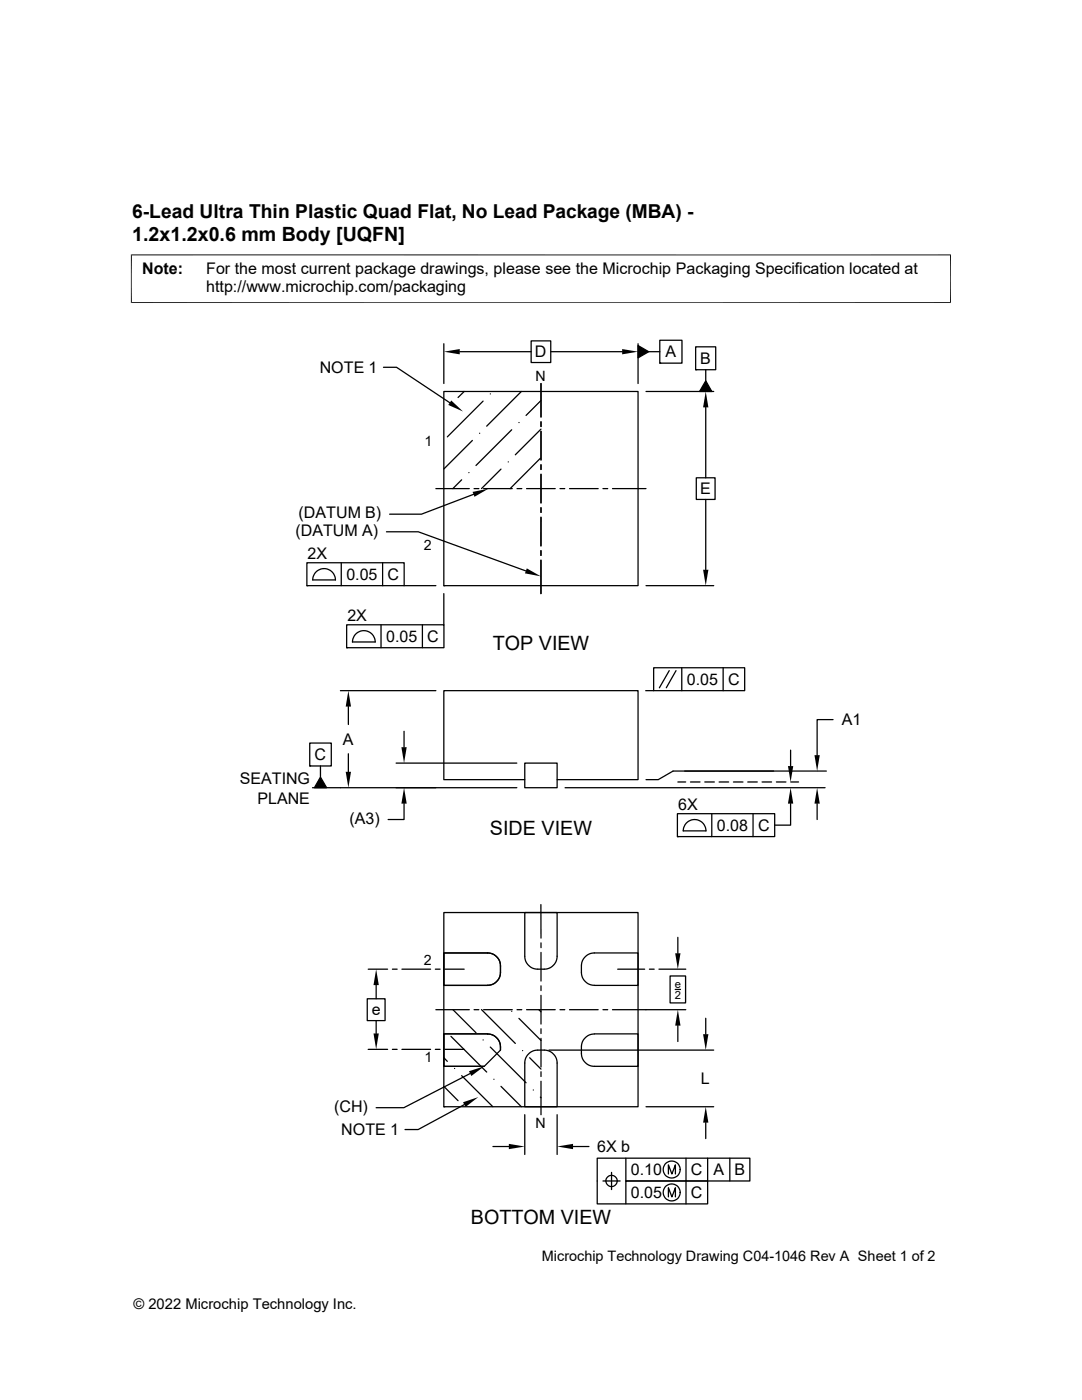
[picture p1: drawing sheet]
<svg xmlns="http://www.w3.org/2000/svg" width="216mm" height="279mm" viewBox="0 0 216 279" stroke-linecap="round" stroke-linejoin="round" font-family="sans-serif">
<g fill="none" stroke="#000" stroke-width=".25">
<path d="M76.5 73.3h2.6l10.6 7.1M88.6 78.1h38.7v38.8h-38.7zM88.6 68.6v7.9M91.7 70.2h14.3M92.6 78.1l-1.2 1.2M97.8 78.6h.1M104 78.1l-6.9 6.9M106 68h3.9v4.3h-3.9zM107.9 79.9l-2.9 3M107.9 76.5v6.7M109.9 70.2h14.2M127.3 68.6v7.9"/>
<path d="M127.3 69l2.1 1.2-2.1 1.2zM128.9 78.1h13.5M129.4 70.2h2.3M131.7 67.9h4.4v4.6h-4.4zM131.7 72.5h.1M138.8 69.2h4v4.6h-4zM138.8 73.8h.1M140.8 76l1.2 2.1h-2.4zM140.8 73.8v2.2M87 97.5h6.6M90 80.8h.1M92.1 95.8l-1.7 1.7"/>
<path d="M93.6 94.3h.1M94.3 87.9l-5.7 5.7M94.5 98.7l-10.4 3.9h-6.4M94.6 97.5h.9M95.7 86.5h.1M96.4 80.1l-7.1 7.1M96.5 97.5h5.7M100 93.6l-3.9 3.9M101.4 92.2h.1M102.1 85.8l-7.1 7.1M103.2 97.5h.9M103.5 84.3h.1"/>
<path d="M105.1 97.5h5.7M107.8 91.5l-6 6M107.9 85.6l-5.1 5.2M107.9 84.2v.9M107.9 86.1v5.7M107.9 92.8v.9M107.9 94.7v5.7M111.7 97.5h1M113.6 97.5h5.8M120.3 97.5h1M122.2 97.5h6.7M138.9 95.4h3.8v4.3h-3.8z"/>
<path d="M140.8 81.3v14.1M140.8 99.7v14M61.2 112.3h19.4v4.6h-19.4zM61.2 116.9h.1M62.4 115.7h4.5a2.26 2.26 0 0 0-2.2-2.2 2.26 2.26 0 0 0-2.3 2.2M68.1 112.3v4.6M76.3 112.3v4.6M77.1 106.1h6.4l21.4 7.8M80.6 116.9h6.4M88.6 116.9h.1M88.6 118.5v6.2M107.9 101.3v1"/>
<path d="M107.9 103.2v5.7M107.9 109.9v.9M107.9 111.8v6.7M128.9 116.9h13.5M67.9 137.8h19.1M69.2 124.7h19.4v4.6h-19.4zM69.2 129.3h.1M71.1 126.4a2.27 2.27 0 0 1 2.4-.3 2.27 2.27 0 0 1 1.4 2h-4.6l.2-.9zM76 124.7v4.6M84.3 124.7v4.6M128.8 137.8h1.6M130.4 133.3h18.2v4.5h-18.2z"/>
<path d="M133.5 133.8l-1.9 3.5M134.9 133.8l-2 3.5M136 133.3v4.5M144.3 133.3v4.5M61.8 148.3h4.3v4.6h-4.3zM61.8 152.9h.1M63.9 152.9v2.2M63.9 155.1l1.3 2.1h-2.5zM69.5 141v3.6M69.5 150.4v3.6M79 152.3h24.1M80.6 145.9v3.2"/>
<path d="M103.1 157.2h-40.7M104.7 152.3h6.5v4.9h-6.5zM104.7 155.6h-16.1v-17.8h38.7v17.8h-16.1M112.8 157.2h51.8M135.3 156.1h1.5M137.8 156.1h1.9M140.6 156.1h1.9M143.5 156.1h1.9M146.3 156.1h2M149.2 156.1h1.9M152.1 156.1h1.9M154.9 156.1h1.9"/>
<path d="M157.8 149.7v3.2M157.8 156.1h1.5M164.9 153.9h-30.6l-3 1.7h-2.4M166.2 143.6h-3.2v7.1M80.6 160.4v3.2h-3.2M135.2 162.4h19.4v4.6h-19.4zM135.2 167h.1M137.1 164.1a2.27 2.27 0 0 1 2.4-.3 2.27 2.27 0 0 1 1.4 2h-4.6l.2-.9zM142 162.4v4.6M150.3 162.4v4.6M157.8 160.4v4.3h-3.2M163 160.4v3.2"/>
<path d="M73.3 199.3h3.5v4.4h-3.5zM73.5 193.4h3.8M75.1 196.6v2.7M78.3 193.4h.9M80.2 193.4h5.7M86.9 193.4h.9M88.6 182.1h38.7v38.8h-38.7zM88.6 190.2h8.7a2.6 2.6 0 0 1 2.6 2.6v1.3a2.64 2.64 0 0 1-2.6 2.6h-8.7zM88.8 193.4h3.8M104.7 182.1h6.5v8.7a2.6 2.6 0 0 1-2.6 2.6h-1.3a2.6 2.6 0 0 1-2.6-2.6zM107.9 180.5v6.7M107.9 188.2v.9"/>
<path d="M107.9 190.1v5.7M107.9 196.7v1M107.9 198.6v5.8M116.8 190.9l.5-.4 1-.3h9v6.5l-8.7-.1a2.6 2.6 0 0 1-2.6-2.5l.1-2zM123.3 193.4h5.3M129.6 193.4h.9M131.5 193.4h5.3M133.7 194.8h3.1v5.4h-3.1zM134.7 197.5h1.1M135.3 187.1v3.1M73.5 209.4h3.8M75.1 203.7v2.5"/>
<path d="M78.3 209.4h.9M80.2 209.4h5.7M86.9 209.4h.9M87 201.5h6.6M88.6 211.1l.7 .7M88.6 216.8l2.8 2.9M88.8 209.4h3.8M90 206.8l7.1 7.2M90.4 201.5l4.6 4.6M90.7 213.2h.1M92.1 214.7l6.2 6.2M93.8 214.2l-13.2 6.9h-5.5"/>
<path d="M94.6 201.5h.9M96.1 201.5l6.7 6.7M96.4 207.5h.1M96.5 201.5h5.7M97.3 206.4a2.6 2.6 0 0 1 2.6 2.5M97.8 209l7.2 7.1M98.6 215.4h.1M99.9 208.9v.7M99.9 208.9v.7l-3.3 3.2h-8v-6.5h8.7h-8.7v6.5h8M100 216.8l4 4.1M102.1 201.8h.1M103.2 201.5h.9"/>
<path d="M103.5 203.2l4.4 4.4M104.3 209.7h.1M105.1 201.5h5.7M105.5 210.3l1.1-.6 2-.1a2.6 2.6 0 0 1 2.6 2.6v8.7h-6.5v-9.1l.2-.6zM105.7 211.1l2.2 2.3M106.4 217.5h.1M107.5 201.5l.4 .4M107.8 218.9l.1 .2M107.9 205.3v1M107.9 207.2v5.7M107.9 213.9v.9M107.9 215.8v6.7"/>
<path d="M109.5 209.6h32.9M111.7 201.5h1M113.6 201.5h5.8M118.6 206.3h8.7v6.5h-8.7a2.6 2.6 0 0 1-2.6-2.6v-1.3a2.6 2.6 0 0 1 2.6-2.5M120.3 201.5h1M135.3 204.7v3.2M136.8 201.5h-14.6M140.8 203.2v3.2M88.6 220.9h.1M92.6 220.5l-9.2 4.9h-2.6M98.4 228.8h3.1M104.7 222.5v7.9"/>
<path d="M111.2 222.5v7.9M114.3 228.8h3.2M120.3 235.7h3.4M120.9 235.7a1.14 1.14 0 0 1 1.5-1.1 1.14 1.14 0 0 1 .5 1.8 1.14 1.14 0 0 1-1.9-.3l-.1-.4M122 234v3.4M124.9 231.1v4.6h16.3v4.6h-22v-9.2h30.4v4.6h-24.7v4.6M128.9 220.9h13.5M133.4 234.3v-1.8l.7 1.8 .7-1.8v1.8M133.4 238.9v-1.9l.7 1.9 .7-1.9v1.9M136.9 231.1v9.2M140.8 224v3.2M141.2 231.1v4.6"/>
<path d="M145.6 231.1v4.6"/>
<circle cx="134" cy="238" r="1.69"/>
<circle cx="134" cy="233.4" r="1.69"/>
</g>
<g fill="#000">
<path d="M90 79.9l2.4 2.2-2.9-1.3zM88.6 70.2l3.1-.5v1zM124.1 69.7l3.2 .5-3.2 .5zM127.3 69l2.1 1.2-2.1 1.2zM140.8 76l1.2 2.1h-2.4zM94.3 98.2l3.2-.7-2.8 1.6zM140.8 78.1l.6 3.2h-1.1zM105.1 113.4l2.8 1.6-3.1-.6zM140.3 113.7h1.1l-.6 3.2zM63.9 155.1l1.3 2.1h-2.5zM69 154h1l-.5 3.2zM69.5 137.8l.5 3.2h-1z"/>
<path d="M80.1 149.1h1.1l-.6 3.2zM157.2 152.9h1.1l-.5 3.2zM162.5 150.7h1.1l-.6 3.2zM80.6 157.2l.6 3.2h-1.1zM157.8 157.2l.5 3.2h-1.1zM163 157.2l.6 3.2h-1.1zM75.1 193.4l.5 3.2h-1.1zM134.7 190.2h1.1l-.5 3.2zM74.5 206.2h1.1l-.5 3.2zM92.4 220l3-1.1-2.5 2zM93.6 213.8l3-1-2.6 1.9zM135.3 201.5l.5 3.2h-1.1z"/>
<path d="M140.3 206.4h1.1l-.6 3.2zM101.5 228.3l3.2 .5-3.2 .5zM111.2 228.8l3.1-.5v1zM140.8 220.9l.6 3.1h-1.1z"/>
</g>
<path d="M26.1 50.9h163.7M26.2 50.8v9.7M189.7 50.8v9.7M26.1 60.4h163.7" fill="none" stroke="#000" stroke-width=".2"/>
<g font-size="3.9">
<text x="26.4" y="48">1.2x1.2x0.6 mm Body [UQFN]</text>
<text x="98.3" y="129.7">TOP VIEW</text>
<text x="97.8" y="166.6">SIDE VIEW</text>
<text x="93.9" y="244.3">BOTTOM VIEW</text>
</g>
<text font-size="3.8" x="26.4" y="43.5">6-Lead Ultra Thin Plastic Quad Flat, No Lead Package (MBA) -</text>
<g font-size="3.2">
<text x="28.4" y="54.6">Note:</text>
<text x="41.1" y="58.3">http://www.microchip.com/packaging</text>
<text x="41.1" y="54.6">For the most current package drawings, please see the Microchip Packaging Specification located at</text>
<text x="106.7" y="71.3">D</text>
<text x="132.8" y="71.3">A</text>
<text x="63.8" y="74.4">NOTE 1</text>
<text x="139.7" y="72.6">B</text>
<text x="139.7" y="98.7">E</text>
<text x="58.9" y="106.9">(DATUM A)</text>
<text x="59.6" y="103.4">(DATUM B)</text>
<text x="61.4" y="111.5">2X</text>
<text x="69.1" y="115.7">0.05</text>
<text x="77.3" y="115.7">C</text>
<text x="69.3" y="123.9">2X</text>
<text x="77" y="128.1">0.05</text>
<text x="85.3" y="128.1">C</text>
<text x="137.1" y="136.7">0.05</text>
<text x="145.3" y="136.7">C</text>
<text x="68.4" y="148.7">A</text>
<text x="168" y="144.8">A1</text>
<text x="62.8" y="151.7">C</text>
<text x="47.8" y="156.5">SEATING</text>
<text x="51.4" y="160.4">PLANE</text>
<text x="135.3" y="161.6">6X</text>
<text x="69.7" y="164.4">(A3)</text>
<text x="143" y="165.8">0.08</text>
<text x="151.3" y="165.8">C</text>
<text x="74.2" y="202.6">e</text>
<text x="66.7" y="221.9">(CH)</text>
<text x="139.9" y="216.4">L</text>
<text x="68.1" y="226.6">NOTE 1</text>
<text x="119.2" y="229.9">6X b</text>
<text x="125.9" y="234.5">0.10</text>
<text x="125.9" y="239.1">0.05</text>
<text x="137.9" y="234.5">C</text>
<text x="137.9" y="239.1">C</text>
<text x="142.3" y="234.5">A</text>
<text x="146.5" y="234.5">B</text>
</g>
<g font-size="2.9">
<text x="108.1" y="251.7">Microchip Technology Drawing C04-1046 Rev A Sheet 1 of 2</text>
<text x="26.6" y="261.3">© 2022 Microchip Technology Inc.</text>
</g>
<g font-size="2.8">
<text x="106.9" y="76">N</text>
<text x="84.7" y="89">1</text>
<text x="84.6" y="109.7">2</text>
<text x="84.6" y="192.5">2</text>
<text x="84.7" y="212">1</text>
<text x="106.9" y="225.1">N</text>
</g>
<g font-size="2.2">
<text x="134.6" y="197.2">e</text>
<text x="134.7" y="199.3">2</text>
</g>
</svg>
